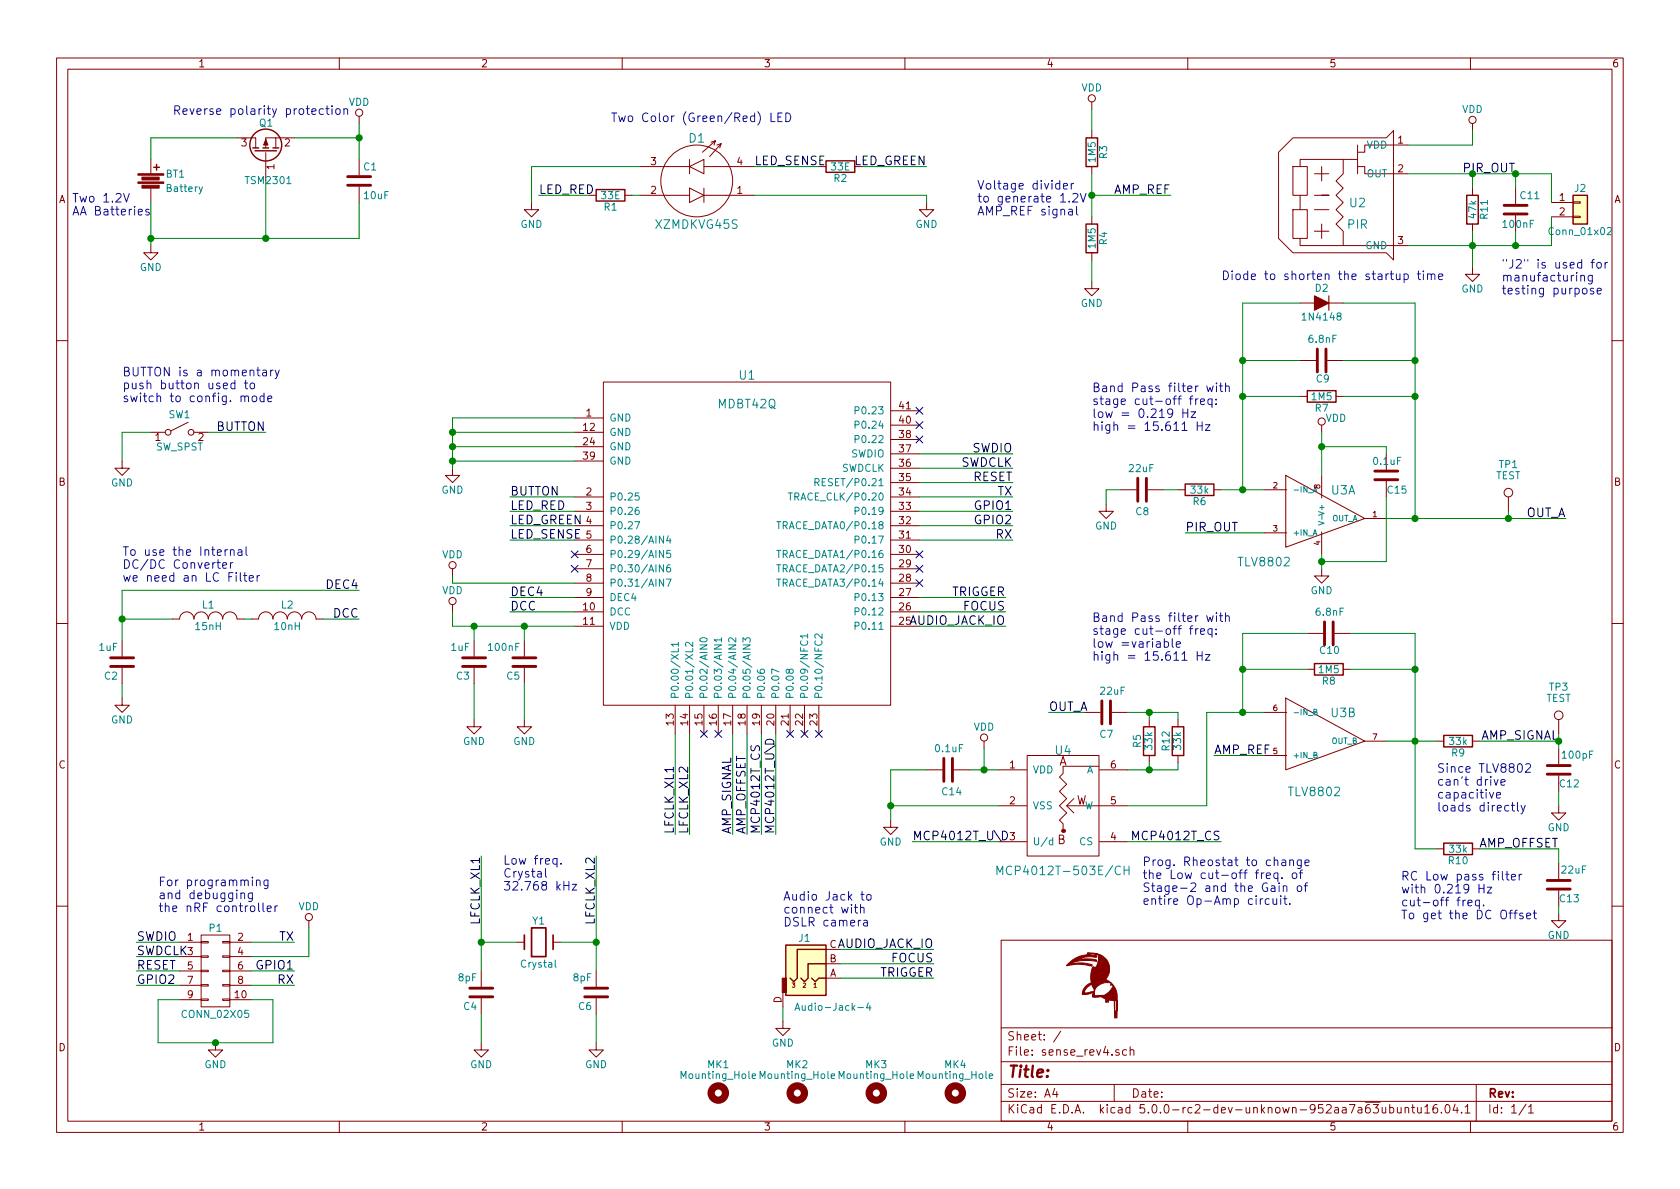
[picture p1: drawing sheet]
EESchema Schematic File Version 4
LIBS:sense_rev4-cache
EELAYER 26 0
EELAYER END
$Descr A4 11693 8268
encoding utf-8
Sheet 1 1
Title ""
Date ""
Rev ""
Comp ""
Comment1 ""
Comment2 ""
Comment3 ""
Comment4 ""
$EndDescr
$Comp
L sense_rev4-rescue:Battery-sense_rev3-sense_rev4-rescue-sense_rev4-rescue BT1
U 1 1
P 1050 1250
F 0 "BT1" H 1150 1300 50  0000 L CNN
F 1 "Battery" H 1150 1200 50  0000 L CNN
F 2 "Connectors_Molex:Molex_KK-6410-02_02x2.54mm_Straight" H 1050 1290 60  0001 C CNN
F 3 "" V 1050 1290 60  0000 C CNN
	1    1050 1250
	1    0    0    -1  
$EndComp
$Comp
L sense_rev4-rescue:Crystal-sense_rev3-sense_rev4-rescue-sense_rev4-rescue Y1
U 1 1
P 3750 6550
F 0 "Y1" H 3750 6700 50  0000 C CNN
F 1 "Crystal" H 3750 6400 50  0000 C CNN
F 2 "Crystals:Crystal_C38-LF_d3.0mm_l8.0mm_Horizontal" H 3750 6550 50  0001 C CNN
F 3 "" H 3750 6550 50  0000 C CNN
	1    3750 6550
	1    0    0    -1  
$EndComp
$Comp
L sense_rev4-rescue:LOGO-sense_rev3-sense_rev4-rescue-sense_rev4-rescue #G1
U 1 1
P 7600 6850
F 0 "#G1" H 7600 6652 60  0001 C CNN
F 1 "LOGO" H 7600 7048 60  0001 C CNN
F 2 "sense_rev3_fp:LOGO" H 7600 6850 60  0001 C CNN
F 3 "" H 7600 6850 60  0001 C CNN
	1    7600 6850
	1    0    0    -1  
$EndComp
$Comp
L sense_rev4-rescue:MDBT42Q-sense_rev3-sense_rev4-rescue-sense_rev4-rescue U1
U 1 1
P 5200 3550
F 0 "U1" H 5200 4500 60  0000 C CNN
F 1 "MDBT42Q" H 5200 4300 60  0000 C CNN
F 2 "sense_rev3_fp:mdbt42Q" H 5000 4650 60  0001 C CNN
F 3 "" H 5000 4650 60  0000 C CNN
	1    5200 3550
	1    0    0    -1  
$EndComp
$Comp
L sense_rev4-rescue:PIR-sense_rev3-sense_rev4-rescue-sense_rev4-rescue U2
U 1 1
P 9350 1350
F 0 "U2" H 9450 1300 60  0000 C CNN
F 1 "PIR" H 9450 1150 60  0000 C CNN
F 2 "sense_rev3_fp:PIR_TO5" H 9700 1350 60  0001 C CNN
F 3 "" H 9700 1350 60  0000 C CNN
	1    9350 1350
	1    0    0    -1  
$EndComp
$Comp
L sense_rev4-rescue:C-sense_rev3-sense_rev4-rescue-sense_rev4-rescue C1
U 1 1
P 2500 1250
F 0 "C1" H 2525 1350 50  0000 L CNN
F 1 "10uF" H 2525 1150 50  0000 L CNN
F 2 "Capacitors_SMD:C_0805_HandSoldering" H 2538 1100 30  0001 C CNN
F 3 "" H 2500 1250 60  0000 C CNN
	1    2500 1250
	1    0    0    -1  
$EndComp
$Comp
L sense_rev4-rescue:TLV8802-RESCUE-sense_rev4-sense_rev4-rescue-sense_rev4-rescue-sense_rev4-rescue U3
U 1 1
P 9150 3550
F 0 "U3" H 9350 3700 60  0000 C CNN
F 1 "TLV8802" H 8800 3200 60  0000 C CNN
F 2 "Housings_SSOP:SSOP-8_2.95x2.8mm_Pitch0.65mm" H 9250 3500 60  0001 C CNN
F 3 "" H 9250 3500 60  0001 C CNN
	1    9150 3550
	1    0    0    -1  
$EndComp
$Comp
L sense_rev4-rescue:TLV8802-RESCUE-sense_rev4-sense_rev4-rescue-sense_rev4-rescue-sense_rev4-rescue U3
U 2 1
P 9150 5100
F 0 "U3" H 9350 5250 60  0000 C CNN
F 1 "TLV8802" H 9150 4700 60  0000 C CNN
F 2 "Housings_SSOP:SSOP-8_2.95x2.8mm_Pitch0.65mm" H 9250 5050 60  0001 C CNN
F 3 "" H 9250 5050 60  0001 C CNN
	2    9150 5100
	1    0    0    -1  
$EndComp
$Comp
L sense_rev4-rescue:SW_SPST-sense_rev3-sense_rev4-rescue-sense_rev4-rescue SW1
U 1 1
P 1250 3000
F 0 "SW1" H 1250 3125 50  0000 C CNN
F 1 "SW_SPST" H 1250 2900 50  0000 C CNN
F 2 "Connectors_Molex:Molex_KK-6410-02_02x2.54mm_Straight" H 1250 3000 50  0001 C CNN
F 3 "" H 1250 3000 50  0001 C CNN
	1    1250 3000
	1    0    0    -1  
$EndComp
$Comp
L sense_rev4-rescue:Mounting_Hole-sense_rev3-sense_rev4-rescue-sense_rev4-rescue MK1
U 1 1
P 5000 7600
F 0 "MK1" H 5000 7800 50  0000 C CNN
F 1 "Mounting_Hole" H 5000 7725 50  0000 C CNN
F 2 "Mounting_Holes:MountingHole_3.2mm_M3" H 5000 7600 50  0001 C CNN
F 3 "" H 5000 7600 50  0001 C CNN
	1    5000 7600
	1    0    0    -1  
$EndComp
$Comp
L sense_rev4-rescue:VDD-sense_rev3-sense_rev4-rescue-sense_rev4-rescue #PWR01
U 1 1
P 7600 750
F 0 "#PWR01" H 7600 600 50  0001 C CNN
F 1 "VDD" H 7600 900 50  0000 C CNN
F 2 "" H 7600 750 60  0000 C CNN
F 3 "" H 7600 750 60  0000 C CNN
	1    7600 750 
	1    0    0    -1  
$EndComp
$Comp
L sense_rev4-rescue:GND-sense_rev3-sense_rev4-rescue-sense_rev4-rescue #PWR02
U 1 1
P 1050 1700
F 0 "#PWR02" H 1050 1450 50  0001 C CNN
F 1 "GND" H 1050 1550 50  0000 C CNN
F 2 "" H 1050 1700 60  0000 C CNN
F 3 "" H 1050 1700 60  0000 C CNN
	1    1050 1700
	1    0    0    -1  
$EndComp
$Comp
L sense_rev4-rescue:VDD-sense_rev3-sense_rev4-rescue-sense_rev4-rescue #PWR03
U 1 1
P 2500 850
F 0 "#PWR03" H 2500 700 50  0001 C CNN
F 1 "VDD" H 2500 1000 50  0000 C CNN
F 2 "" H 2500 850 60  0000 C CNN
F 3 "" H 2500 850 60  0000 C CNN
	1    2500 850 
	1    0    0    -1  
$EndComp
$Comp
L sense_rev4-rescue:CONN_02X05-sense_rev3-sense_rev4-rescue-sense_rev4-rescue P1
U 1 1
P 1500 6750
F 0 "P1" H 1500 7050 50  0000 C CNN
F 1 "CONN_02X05" H 1500 6450 50  0000 C CNN
F 2 "sense_rev3_fp:prog_connect" H 1500 5550 60  0001 C CNN
F 3 "" H 1500 5550 60  0000 C CNN
	1    1500 6750
	1    0    0    -1  
$EndComp
$Comp
L sense_rev4-rescue:R-sense_rev3-sense_rev4-rescue-sense_rev4-rescue R3
U 1 1
P 7600 1050
F 0 "R3" V 7680 1050 50  0000 C CNN
F 1 "1M5" V 7600 1050 50  0000 C CNN
F 2 "Resistors_SMD:R_0603_HandSoldering" H 7530 1050 30  0001 C CNN
F 3 "" H 7600 1050 30  0000 C CNN
	1    7600 1050
	1    0    0    -1  
$EndComp
$Comp
L sense_rev4-rescue:VDD-sense_rev3-sense_rev4-rescue-sense_rev4-rescue #PWR04
U 1 1
P 10250 900
F 0 "#PWR04" H 10250 750 50  0001 C CNN
F 1 "VDD" H 10250 1050 50  0000 C CNN
F 2 "" H 10250 900 60  0000 C CNN
F 3 "" H 10250 900 60  0000 C CNN
	1    10250 900 
	1    0    0    -1  
$EndComp
$Comp
L sense_rev4-rescue:GND-sense_rev3-sense_rev4-rescue-sense_rev4-rescue #PWR05
U 1 1
P 7600 1950
F 0 "#PWR05" H 7600 1700 50  0001 C CNN
F 1 "GND" H 7600 1800 50  0000 C CNN
F 2 "" H 7600 1950 60  0000 C CNN
F 3 "" H 7600 1950 60  0000 C CNN
	1    7600 1950
	1    0    0    -1  
$EndComp
$Comp
L sense_rev4-rescue:GND-sense_rev3-sense_rev4-rescue-sense_rev4-rescue #PWR06
U 1 1
P 10250 1850
F 0 "#PWR06" H 10250 1600 50  0001 C CNN
F 1 "GND" H 10250 1700 50  0000 C CNN
F 2 "" H 10250 1850 60  0000 C CNN
F 3 "" H 10250 1850 60  0000 C CNN
	1    10250 1850
	1    0    0    -1  
$EndComp
$Comp
L sense_rev4-rescue:GND-sense_rev3-sense_rev4-rescue-sense_rev4-rescue #PWR07
U 1 1
P 7700 3500
F 0 "#PWR07" H 7700 3250 50  0001 C CNN
F 1 "GND" H 7700 3350 50  0000 C CNN
F 2 "" H 7700 3500 60  0000 C CNN
F 3 "" H 7700 3500 60  0000 C CNN
	1    7700 3500
	1    0    0    -1  
$EndComp
$Comp
L sense_rev4-rescue:GND-sense_rev3-sense_rev4-rescue-sense_rev4-rescue #PWR08
U 1 1
P 10850 6350
F 0 "#PWR08" H 10850 6100 50  0001 C CNN
F 1 "GND" H 10850 6200 50  0000 C CNN
F 2 "" H 10850 6350 60  0000 C CNN
F 3 "" H 10850 6350 60  0000 C CNN
	1    10850 6350
	1    0    0    -1  
$EndComp
$Comp
L sense_rev4-rescue:Mounting_Hole-sense_rev3-sense_rev4-rescue-sense_rev4-rescue MK2
U 1 1
P 5550 7600
F 0 "MK2" H 5550 7800 50  0000 C CNN
F 1 "Mounting_Hole" H 5550 7725 50  0000 C CNN
F 2 "Mounting_Holes:MountingHole_3.2mm_M3" H 5550 7600 50  0001 C CNN
F 3 "" H 5550 7600 50  0001 C CNN
	1    5550 7600
	1    0    0    -1  
$EndComp
$Comp
L sense_rev4-rescue:Mounting_Hole-sense_rev3-sense_rev4-rescue-sense_rev4-rescue MK3
U 1 1
P 6100 7600
F 0 "MK3" H 6100 7800 50  0000 C CNN
F 1 "Mounting_Hole" H 6100 7725 50  0000 C CNN
F 2 "Mounting_Holes:MountingHole_3.2mm_M3" H 6100 7600 50  0001 C CNN
F 3 "" H 6100 7600 50  0001 C CNN
	1    6100 7600
	1    0    0    -1  
$EndComp
$Comp
L sense_rev4-rescue:Mounting_Hole-sense_rev3-sense_rev4-rescue-sense_rev4-rescue MK4
U 1 1
P 6650 7600
F 0 "MK4" H 6650 7800 50  0000 C CNN
F 1 "Mounting_Hole" H 6650 7725 50  0000 C CNN
F 2 "Mounting_Holes:MountingHole_3.2mm_M3" H 6650 7600 50  0001 C CNN
F 3 "" H 6650 7600 50  0001 C CNN
	1    6650 7600
	1    0    0    -1  
$EndComp
$Comp
L sense_rev4-rescue:INDUCTOR_SMALL-sense_rev3-sense_rev4-rescue-sense_rev4-rescue L2
U 1 1
P 2000 4300
F 0 "L2" H 2000 4400 50  0000 C CNN
F 1 "10nH" H 2000 4250 50  0000 C CNN
F 2 "Inductors_SMD:L_0603_HandSoldering" H 2000 4300 60  0001 C CNN
F 3 "" H 2000 4300 60  0000 C CNN
	1    2000 4300
	1    0    0    -1  
$EndComp
$Comp
L sense_rev4-rescue:GND-sense_rev3-sense_rev4-rescue-sense_rev4-rescue #PWR09
U 1 1
P 850 3200
F 0 "#PWR09" H 850 2950 50  0001 C CNN
F 1 "GND" H 850 3050 50  0000 C CNN
F 2 "" H 850 3200 60  0000 C CNN
F 3 "" H 850 3200 60  0000 C CNN
	1    850  3200
	1    0    0    -1  
$EndComp
$Comp
L sense_rev4-rescue:GND-sense_rev3-sense_rev4-rescue-sense_rev4-rescue #PWR010
U 1 1
P 3350 7250
F 0 "#PWR010" H 3350 7000 50  0001 C CNN
F 1 "GND" H 3350 7100 50  0000 C CNN
F 2 "" H 3350 7250 60  0000 C CNN
F 3 "" H 3350 7250 60  0000 C CNN
	1    3350 7250
	1    0    0    -1  
$EndComp
$Comp
L sense_rev4-rescue:GND-sense_rev3-sense_rev4-rescue-sense_rev4-rescue #PWR011
U 1 1
P 4150 7250
F 0 "#PWR011" H 4150 7000 50  0001 C CNN
F 1 "GND" H 4150 7100 50  0000 C CNN
F 2 "" H 4150 7250 60  0000 C CNN
F 3 "" H 4150 7250 60  0000 C CNN
	1    4150 7250
	1    0    0    -1  
$EndComp
$Comp
L sense_rev4-rescue:GND-sense_rev3-sense_rev4-rescue-sense_rev4-rescue #PWR012
U 1 1
P 1500 7250
F 0 "#PWR012" H 1500 7000 50  0001 C CNN
F 1 "GND" H 1500 7100 50  0000 C CNN
F 2 "" H 1500 7250 60  0000 C CNN
F 3 "" H 1500 7250 60  0000 C CNN
	1    1500 7250
	1    0    0    -1  
$EndComp
$Comp
L sense_rev4-rescue:GND-sense_rev3-sense_rev4-rescue-sense_rev4-rescue #PWR013
U 1 1
P 5450 7100
F 0 "#PWR013" H 5450 6850 50  0001 C CNN
F 1 "GND" H 5450 6950 50  0000 C CNN
F 2 "" H 5450 7100 60  0000 C CNN
F 3 "" H 5450 7100 60  0000 C CNN
	1    5450 7100
	1    0    0    -1  
$EndComp
$Comp
L sense_rev4-rescue:GND-sense_rev3-sense_rev4-rescue-sense_rev4-rescue #PWR014
U 1 1
P 850 4850
F 0 "#PWR014" H 850 4600 50  0001 C CNN
F 1 "GND" H 850 4700 50  0000 C CNN
F 2 "" H 850 4850 60  0000 C CNN
F 3 "" H 850 4850 60  0000 C CNN
	1    850  4850
	1    0    0    -1  
$EndComp
$Comp
L sense_rev4-rescue:GND-sense_rev3-sense_rev4-rescue-sense_rev4-rescue #PWR015
U 1 1
P 3300 5000
F 0 "#PWR015" H 3300 4750 50  0001 C CNN
F 1 "GND" H 3300 4850 50  0000 C CNN
F 2 "" H 3300 5000 60  0000 C CNN
F 3 "" H 3300 5000 60  0000 C CNN
	1    3300 5000
	1    0    0    -1  
$EndComp
$Comp
L sense_rev4-rescue:GND-sense_rev3-sense_rev4-rescue-sense_rev4-rescue #PWR016
U 1 1
P 3650 5000
F 0 "#PWR016" H 3650 4750 50  0001 C CNN
F 1 "GND" H 3650 4850 50  0000 C CNN
F 2 "" H 3650 5000 60  0000 C CNN
F 3 "" H 3650 5000 60  0000 C CNN
	1    3650 5000
	1    0    0    -1  
$EndComp
$Comp
L sense_rev4-rescue:VDD-sense_rev3-sense_rev4-rescue-sense_rev4-rescue #PWR017
U 1 1
P 9200 3000
F 0 "#PWR017" H 9200 2850 50  0001 C CNN
F 1 "VDD" H 9300 3100 50  0000 C CNN
F 2 "" H 9200 3000 60  0000 C CNN
F 3 "" H 9200 3000 60  0000 C CNN
	1    9200 3000
	1    0    0    -1  
$EndComp
$Comp
L sense_rev4-rescue:GND-sense_rev3-sense_rev4-rescue-sense_rev4-rescue #PWR018
U 1 1
P 9200 3950
F 0 "#PWR018" H 9200 3700 50  0001 C CNN
F 1 "GND" H 9200 3800 50  0000 C CNN
F 2 "" H 9200 3950 60  0000 C CNN
F 3 "" H 9200 3950 60  0000 C CNN
	1    9200 3950
	1    0    0    -1  
$EndComp
$Comp
L sense_rev4-rescue:GND-sense_rev3-sense_rev4-rescue-sense_rev4-rescue #PWR019
U 1 1
P 10850 5600
F 0 "#PWR019" H 10850 5350 50  0001 C CNN
F 1 "GND" H 10850 5450 50  0000 C CNN
F 2 "" H 10850 5600 60  0000 C CNN
F 3 "" H 10850 5600 60  0000 C CNN
	1    10850 5600
	1    0    0    -1  
$EndComp
$Comp
L Device:D_ALT D2
U 1 1
P 9200 2100
F 0 "D2" H 9200 2000 50  0000 C CNN
F 1 "1N4148" H 9200 2200 50  0000 C CNN
F 2 "Diodes_SMD:D_MicroMELF_Hadsoldering" H 9200 2100 50  0001 C CNN
F 3 "" H 9200 2100 50  0001 C CNN
	1    9200 2100
	-1   0    0    1   
$EndComp
$Comp
L sense_rev4-rescue:GND-sense_rev3-sense_rev4-rescue-sense_rev4-rescue #PWR020
U 1 1
P 3150 3250
F 0 "#PWR020" H 3150 3000 50  0001 C CNN
F 1 "GND" H 3150 3100 50  0000 C CNN
F 2 "" H 3150 3250 60  0000 C CNN
F 3 "" H 3150 3250 60  0000 C CNN
	1    3150 3250
	1    0    0    -1  
$EndComp
NoConn ~ 4000 3850
NoConn ~ 4900 5100
NoConn ~ 5000 5100
NoConn ~ 5600 5100
NoConn ~ 5700 5100
NoConn ~ 6400 3950
NoConn ~ 6400 3850
NoConn ~ 6400 2850
NoConn ~ 6400 2950
NoConn ~ 6400 3050
Text Label 3550 3450 0    60   ~ 0
BUTTON
Text Label 3550 3550 0    60   ~ 0
LED_RED
Text Label 3550 3650 0    60   ~ 0
LED_GREEN
Text Label 3550 3750 0    60   ~ 0
LED_SENSE
Text Label 3550 4150 0    60   ~ 0
DEC4
Text Label 3550 4250 0    60   ~ 0
DCC
Text Label 7000 4150 2    60   ~ 0
TRIGGER
Text Label 7000 4250 2    60   ~ 0
FOCUS
Text Label 7050 3150 2    60   ~ 0
SWDIO
Text Label 7050 3250 2    60   ~ 0
SWDCLK
Text Label 7050 3350 2    60   ~ 0
RESET
Text Label 7050 3750 2    60   ~ 0
RX
Text Label 7050 3450 2    60   ~ 0
TX
Text Label 7050 3550 2    60   ~ 0
GPIO1
Text Label 7050 3650 2    60   ~ 0
GPIO2
$Comp
L sense_rev4-rescue:VDD-sense_rev3-sense_rev4-rescue-sense_rev4-rescue #PWR021
U 1 1
P 3150 4250
F 0 "#PWR021" H 3150 4100 50  0001 C CNN
F 1 "VDD" H 3150 4400 50  0000 C CNN
F 2 "" H 3150 4250 60  0000 C CNN
F 3 "" H 3150 4250 60  0000 C CNN
	1    3150 4250
	1    0    0    -1  
$EndComp
Text Label 2500 4100 2    60   ~ 0
DEC4
Text Label 2500 4300 2    60   ~ 0
DCC
Text Label 4700 5800 1    60   ~ 0
LFCLK_XL1
Text Label 4800 5800 1    60   ~ 0
LFCLK_XL2
Text Label 5200 5800 1    60   ~ 0
AMP_OFFSET
Text Label 5100 5800 1    60   ~ 0
AMP_SIGNAL
NoConn ~ 4000 3950
Text Label 3350 5950 3    60   ~ 0
LFCLK_XL1
Text Label 4150 5950 3    60   ~ 0
LFCLK_XL2
Text Label 8150 1350 2    60   ~ 0
AMP_REF
Text Label 10900 3600 2    60   ~ 0
OUT_A
Text Label 7300 4950 0    60   ~ 0
OUT_A
Text Label 10550 1200 2    60   ~ 0
PIR_OUT
Text Label 8250 3700 0    60   ~ 0
PIR_OUT
Text Label 10850 5150 2    60   ~ 0
AMP_SIGNAL
Text Label 10850 5900 2    60   ~ 0
AMP_OFFSET
Text Label 1850 3000 2    60   ~ 0
BUTTON
Text Label 3750 1350 0    60   ~ 0
LED_RED
Text Label 6450 1150 2    60   ~ 0
LED_GREEN
$Comp
L sense_rev4-rescue:GND-sense_rev3-sense_rev4-rescue-sense_rev4-rescue #PWR022
U 1 1
P 3700 1400
F 0 "#PWR022" H 3700 1150 50  0001 C CNN
F 1 "GND" H 3700 1250 50  0000 C CNN
F 2 "" H 3700 1400 60  0000 C CNN
F 3 "" H 3700 1400 60  0000 C CNN
	1    3700 1400
	1    0    0    -1  
$EndComp
$Comp
L sense_rev4-rescue:GND-sense_rev3-sense_rev4-rescue-sense_rev4-rescue #PWR023
U 1 1
P 6450 1400
F 0 "#PWR023" H 6450 1150 50  0001 C CNN
F 1 "GND" H 6450 1250 50  0000 C CNN
F 2 "" H 6450 1400 60  0000 C CNN
F 3 "" H 6450 1400 60  0000 C CNN
	1    6450 1400
	1    0    0    -1  
$EndComp
Text Label 950  6550 0    60   ~ 0
SWDIO
Text Label 950  6650 0    60   ~ 0
SWDCLK
Text Label 950  6750 0    60   ~ 0
RESET
Text Label 2050 6850 2    60   ~ 0
RX
Text Label 2050 6550 2    60   ~ 0
TX
Text Label 2050 6750 2    60   ~ 0
GPIO1
Text Label 950  6850 0    60   ~ 0
GPIO2
$Comp
L sense_rev4-rescue:Audio-Jack-4-RESCUE-sense_rev4-sense_rev4-rescue-sense_rev4-rescue-sense_rev4-rescue J1
U 1 1
P 5650 6600
F 0 "J1" H 5600 6680 50  0000 C CNN
F 1 "Audio-Jack-4" H 5800 6200 50  0000 C CNN
F 2 "sense_rev3_fp:Molex_KK-6410-04_04x2.54mm_Straight" H 5900 6700 50  0001 C CNN
F 3 "" H 5900 6700 50  0001 C CNN
	1    5650 6600
	1    0    0    -1  
$EndComp
Text Label 5250 1150 0    60   ~ 0
LED_SENSE
$Comp
L sense_rev4-rescue:VDD-sense_rev3-sense_rev4-rescue-sense_rev4-rescue #PWR024
U 1 1
P 2150 6450
F 0 "#PWR024" H 2150 6300 50  0001 C CNN
F 1 "VDD" H 2150 6600 50  0000 C CNN
F 2 "" H 2150 6450 60  0000 C CNN
F 3 "" H 2150 6450 60  0000 C CNN
	1    2150 6450
	1    0    0    -1  
$EndComp
Text Label 6500 6600 2    60   ~ 0
AUDIO_JACK_IO
Text Label 6500 6700 2    60   ~ 0
FOCUS
Text Label 6500 6800 2    60   ~ 0
TRIGGER
$Comp
L sense_rev4-rescue:C-sense_rev3-sense_rev4-rescue-sense_rev4-rescue C11
U 1 1
P 10550 1450
F 0 "C11" H 10575 1550 50  0000 L CNN
F 1 "100nF" H 10450 1350 50  0000 L CNN
F 2 "Capacitors_SMD:C_0603_HandSoldering" H 10588 1300 30  0001 C CNN
F 3 "" H 10550 1450 60  0000 C CNN
	1    10550 1450
	1    0    0    -1  
$EndComp
Text Label 7000 4350 2    60   ~ 0
AUDIO_JACK_IO
$Comp
L sense_rev4-rescue:C-sense_rev3-sense_rev4-rescue-sense_rev4-rescue C9
U 1 1
P 9200 2500
F 0 "C9" V 9326 2456 50  0000 L CNN
F 1 "6.8nF" V 9050 2400 50  0000 L CNN
F 2 "Capacitors_SMD:C_0603_HandSoldering" H 9238 2350 30  0001 C CNN
F 3 "" H 9200 2500 60  0000 C CNN
	1    9200 2500
	0    1    1    0   
$EndComp
$Comp
L sense_rev4-rescue:C-sense_rev3-sense_rev4-rescue-sense_rev4-rescue C8
U 1 1
P 7950 3400
F 0 "C8" V 8100 3350 50  0000 L CNN
F 1 "22uF" V 7800 3300 50  0000 L CNN
F 2 "Capacitors_SMD:C_0805_HandSoldering" H 7988 3250 30  0001 C CNN
F 3 "" H 7950 3400 60  0000 C CNN
	1    7950 3400
	0    1    1    0   
$EndComp
$Comp
L sense_rev4-rescue:C-sense_rev3-sense_rev4-rescue-sense_rev4-rescue C10
U 1 1
P 9250 4400
F 0 "C10" V 9366 4330 50  0000 L CNN
F 1 "6.8nF" V 9100 4300 50  0000 L CNN
F 2 "Capacitors_SMD:C_0603_HandSoldering" H 9288 4250 30  0001 C CNN
F 3 "" H 9250 4400 60  0000 C CNN
	1    9250 4400
	0    1    1    0   
$EndComp
$Comp
L sense_rev4-rescue:C-sense_rev3-sense_rev4-rescue-sense_rev4-rescue C7
U 1 1
P 7700 4950
F 0 "C7" V 7850 4900 50  0000 L CNN
F 1 "22uF" V 7550 4900 50  0000 L CNN
F 2 "Capacitors_SMD:C_0805_HandSoldering" H 7738 4800 30  0001 C CNN
F 3 "" H 7700 4950 60  0000 C CNN
	1    7700 4950
	0    1    1    0   
$EndComp
$Comp
L sense_rev4-rescue:C-sense_rev3-sense_rev4-rescue-sense_rev4-rescue C13
U 1 1
P 10850 6150
F 0 "C13" H 10700 6250 50  0000 L CNN
F 1 "22uF" H 10650 6050 50  0000 L CNN
F 2 "Capacitors_SMD:C_0805_HandSoldering" H 10888 6000 30  0001 C CNN
F 3 "" H 10850 6150 60  0000 C CNN
	1    10850 6150
	-1   0    0    1   
$EndComp
$Comp
L sense_rev4-rescue:C-sense_rev3-sense_rev4-rescue-sense_rev4-rescue C12
U 1 1
P 10850 5350
F 0 "C12" H 10700 5450 50  0000 L CNN
F 1 "100pF" H 10600 5250 50  0000 L CNN
F 2 "Capacitors_SMD:C_0603_HandSoldering" H 10888 5200 30  0001 C CNN
F 3 "" H 10850 5350 60  0000 C CNN
	1    10850 5350
	-1   0    0    1   
$EndComp
$Comp
L sense_rev4-rescue:C-sense_rev3-sense_rev4-rescue-sense_rev4-rescue C6
U 1 1
P 4150 6900
F 0 "C6" H 4175 7000 50  0000 L CNN
F 1 "8pF" H 4175 6800 50  0000 L CNN
F 2 "Capacitors_SMD:C_0603_HandSoldering" H 4188 6750 30  0001 C CNN
F 3 "" H 4150 6900 60  0000 C CNN
	1    4150 6900
	-1   0    0    1   
$EndComp
$Comp
L sense_rev4-rescue:C-sense_rev3-sense_rev4-rescue-sense_rev4-rescue C4
U 1 1
P 3350 6900
F 0 "C4" H 3375 7000 50  0000 L CNN
F 1 "8pF" H 3375 6800 50  0000 L CNN
F 2 "Capacitors_SMD:C_0603_HandSoldering" H 3388 6750 30  0001 C CNN
F 3 "" H 3350 6900 60  0000 C CNN
	1    3350 6900
	-1   0    0    1   
$EndComp
$Comp
L sense_rev4-rescue:C-sense_rev3-sense_rev4-rescue-sense_rev4-rescue C3
U 1 1
P 3300 4600
F 0 "C3" H 3325 4700 50  0000 L CNN
F 1 "1uF" H 3325 4500 50  0000 L CNN
F 2 "Capacitors_SMD:C_0603_HandSoldering" H 3338 4450 30  0001 C CNN
F 3 "" H 3300 4600 60  0000 C CNN
	1    3300 4600
	-1   0    0    1   
$EndComp
$Comp
L sense_rev4-rescue:C-sense_rev3-sense_rev4-rescue-sense_rev4-rescue C5
U 1 1
P 3650 4600
F 0 "C5" H 3675 4700 50  0000 L CNN
F 1 "100nF" H 3675 4500 50  0000 L CNN
F 2 "Capacitors_SMD:C_0603_HandSoldering" H 3688 4450 30  0001 C CNN
F 3 "" H 3650 4600 60  0000 C CNN
	1    3650 4600
	-1   0    0    1   
$EndComp
$Comp
L sense_rev4-rescue:C-sense_rev3-sense_rev4-rescue-sense_rev4-rescue C2
U 1 1
P 850 4600
F 0 "C2" H 875 4700 50  0000 L CNN
F 1 "1uF" H 875 4500 50  0000 L CNN
F 2 "Capacitors_SMD:C_0603_HandSoldering" H 888 4450 30  0001 C CNN
F 3 "" H 850 4600 60  0000 C CNN
	1    850  4600
	-1   0    0    1   
$EndComp
$Comp
L sense_rev4-rescue:R-sense_rev3-sense_rev4-rescue-sense_rev4-rescue R4
U 1 1
P 7600 1650
F 0 "R4" V 7680 1650 50  0000 C CNN
F 1 "1M5" V 7600 1650 50  0000 C CNN
F 2 "Resistors_SMD:R_0603_HandSoldering" H 7530 1650 30  0001 C CNN
F 3 "" H 7600 1650 30  0000 C CNN
	1    7600 1650
	1    0    0    -1  
$EndComp
$Comp
L sense_rev4-rescue:R-sense_rev3-sense_rev4-rescue-sense_rev4-rescue R11
U 1 1
P 10250 1450
F 0 "R11" V 10330 1450 50  0000 C CNN
F 1 "47k" V 10250 1450 50  0000 C CNN
F 2 "Resistors_SMD:R_0603_HandSoldering" H 10180 1450 30  0001 C CNN
F 3 "" H 10250 1450 30  0000 C CNN
	1    10250 1450
	1    0    0    -1  
$EndComp
$Comp
L sense_rev4-rescue:R-sense_rev3-sense_rev4-rescue-sense_rev4-rescue R1
U 1 1
P 4250 1350
F 0 "R1" V 4330 1350 50  0000 C CNN
F 1 "33E" V 4250 1350 50  0000 C CNN
F 2 "Resistors_SMD:R_0603_HandSoldering" H 4180 1350 30  0001 C CNN
F 3 "" H 4250 1350 30  0000 C CNN
	1    4250 1350
	0    1    1    0   
$EndComp
$Comp
L sense_rev4-rescue:R-sense_rev3-sense_rev4-rescue-sense_rev4-rescue R2
U 1 1
P 5850 1150
F 0 "R2" V 5930 1150 50  0000 C CNN
F 1 "33E" V 5850 1150 50  0000 C CNN
F 2 "Resistors_SMD:R_0603_HandSoldering" H 5780 1150 30  0001 C CNN
F 3 "" H 5850 1150 30  0000 C CNN
	1    5850 1150
	0    1    1    0   
$EndComp
$Comp
L sense_rev4-rescue:R-sense_rev3-sense_rev4-rescue-sense_rev4-rescue R7
U 1 1
P 9200 2750
F 0 "R7" V 9280 2750 50  0000 C CNN
F 1 "1M5" V 9200 2750 50  0000 C CNN
F 2 "Resistors_SMD:R_0603_HandSoldering" H 9130 2750 30  0001 C CNN
F 3 "" H 9200 2750 30  0000 C CNN
	1    9200 2750
	0    1    1    0   
$EndComp
$Comp
L sense_rev4-rescue:R-sense_rev3-sense_rev4-rescue-sense_rev4-rescue R6
U 1 1
P 8350 3400
F 0 "R6" V 8430 3400 50  0000 C CNN
F 1 "33k" V 8350 3400 50  0000 C CNN
F 2 "Resistors_SMD:R_0603_HandSoldering" H 8280 3400 30  0001 C CNN
F 3 "" H 8350 3400 30  0000 C CNN
	1    8350 3400
	0    1    1    0   
$EndComp
$Comp
L sense_rev4-rescue:R-sense_rev3-sense_rev4-rescue-sense_rev4-rescue R8
U 1 1
P 9250 4650
F 0 "R8" V 9330 4650 50  0000 C CNN
F 1 "1M5" V 9250 4650 50  0000 C CNN
F 2 "Resistors_SMD:R_0603_HandSoldering" H 9180 4650 30  0001 C CNN
F 3 "" H 9250 4650 30  0000 C CNN
	1    9250 4650
	0    1    1    0   
$EndComp
$Comp
L sense_rev4-rescue:R-sense_rev3-sense_rev4-rescue-sense_rev4-rescue R9
U 1 1
P 10150 5150
F 0 "R9" V 10230 5150 50  0000 C CNN
F 1 "33k" V 10150 5150 50  0000 C CNN
F 2 "Resistors_SMD:R_0603_HandSoldering" H 10080 5150 30  0001 C CNN
F 3 "" H 10150 5150 30  0000 C CNN
	1    10150 5150
	0    1    1    0   
$EndComp
$Comp
L sense_rev4-rescue:R-sense_rev3-sense_rev4-rescue-sense_rev4-rescue R10
U 1 1
P 10150 5900
F 0 "R10" V 10230 5900 50  0000 C CNN
F 1 "33k" V 10150 5900 50  0000 C CNN
F 2 "Resistors_SMD:R_0603_HandSoldering" H 10080 5900 30  0001 C CNN
F 3 "" H 10150 5900 30  0000 C CNN
	1    10150 5900
	0    1    1    0   
$EndComp
$Comp
L sense_rev4-rescue:INDUCTOR_SMALL-sense_rev3-sense_rev4-rescue-sense_rev4-rescue L1
U 1 1
P 1450 4300
F 0 "L1" H 1450 4400 50  0000 C CNN
F 1 "15nH" H 1450 4250 50  0000 C CNN
F 2 "Inductors_SMD:L_0603_HandSoldering" H 1450 4300 60  0001 C CNN
F 3 "" H 1450 4300 60  0000 C CNN
	1    1450 4300
	1    0    0    -1  
$EndComp
$Comp
L sense_rev4-rescue:Q_PMOS_DGS-RESCUE-sense_rev4-sense_rev4-rescue-sense_rev4-rescue-sense_rev4-rescue Q1
U 1 1
P 1850 1050
F 0 "Q1" V 2050 1100 50  0000 R CNN
F 1 "TSM2301" V 1650 1200 50  0000 R CNN
F 2 "TO_SOT_Packages_SMD:SOT-23_Handsoldering" H 2050 1150 29  0001 C CNN
F 3 "" H 1850 1050 60  0000 C CNN
	1    1850 1050
	0    -1   -1   0   
$EndComp
$Comp
L sense_rev4-rescue:VDD-sense_rev3-sense_rev4-rescue-sense_rev4-rescue #PWR025
U 1 1
P 3150 4000
F 0 "#PWR025" H 3150 3850 50  0001 C CNN
F 1 "VDD" H 3150 4150 50  0000 C CNN
F 2 "" H 3150 4000 60  0000 C CNN
F 3 "" H 3150 4000 60  0000 C CNN
	1    3150 4000
	1    0    0    -1  
$EndComp
$Comp
L sense_rev4-rescue:MCP4012T-503E_CH-RESCUE-sense_rev4-sense_rev4-rescue-sense_rev4-rescue-sense_rev4-rescue U4
U 1 1
P 7400 5600
F 0 "U4" H 7400 5988 60  0000 C CNN
F 1 "MCP4012T-503E/CH" H 7400 5150 60  0000 C CNN
F 2 "TO_SOT_Packages_SMD:SOT-23-6_Handsoldering" H 7400 5600 60  0001 C CNN
F 3 "" H 7400 5600 60  0001 C CNN
	1    7400 5600
	1    0    0    -1  
$EndComp
Text Label 8450 5250 0    60   ~ 0
AMP_REF
$Comp
L sense_rev4-rescue:VDD-sense_rev3-sense_rev4-rescue-sense_rev4-rescue #PWR026
U 1 1
P 6850 5200
F 0 "#PWR026" H 6850 5050 50  0001 C CNN
F 1 "VDD" H 6850 5350 50  0000 C CNN
F 2 "" H 6850 5200 60  0000 C CNN
F 3 "" H 6850 5200 60  0000 C CNN
	1    6850 5200
	1    0    0    -1  
$EndComp
$Comp
L sense_rev4-rescue:R-sense_rev3-sense_rev4-rescue-sense_rev4-rescue R5
U 1 1
P 8000 5150
F 0 "R5" V 8080 5150 50  0000 C CNN
F 1 "33k" V 8000 5150 50  0000 C CNN
F 2 "Resistors_SMD:R_0603_HandSoldering" H 7930 5150 30  0001 C CNN
F 3 "" H 8000 5150 30  0000 C CNN
	1    8000 5150
	-1   0    0    1   
$EndComp
$Comp
L Connector_Specialized:Test_Point TP3
U 1 1
P 10850 5100
F 0 "TP3" H 10850 5400 50  0000 C BNN
F 1 "TEST" H 10850 5350 50  0000 C CNN
F 2 "Measurement_Points:Measurement_Point_Round-SMD-Pad_Small" H 10850 5100 50  0001 C CNN
F 3 "" H 10850 5100 50  0001 C CNN
	1    10850 5100
	1    0    0    -1  
$EndComp
$Comp
L Connector_Specialized:Test_Point TP1
U 1 1
P 10500 3550
F 0 "TP1" H 10500 3850 50  0000 C BNN
F 1 "TEST" H 10500 3800 50  0000 C CNN
F 2 "Measurement_Points:Measurement_Point_Round-SMD-Pad_Small" H 10500 3550 50  0001 C CNN
F 3 "" H 10500 3550 50  0001 C CNN
	1    10500 3550
	1    0    0    -1  
$EndComp
$Comp
L sense_rev4-rescue:GND-sense_rev3-sense_rev4-rescue-sense_rev4-rescue #PWR027
U 1 1
P 6200 5700
F 0 "#PWR027" H 6200 5450 50  0001 C CNN
F 1 "GND" H 6200 5550 50  0000 C CNN
F 2 "" H 6200 5700 60  0000 C CNN
F 3 "" H 6200 5700 60  0000 C CNN
	1    6200 5700
	1    0    0    -1  
$EndComp
Text Label 5300 5800 1    60   ~ 0
MCP4012T_CS
Text Label 5400 5800 1    60   ~ 0
MCP4012T_U\D
Text Label 8500 5850 2    60   ~ 0
MCP4012T_CS
Text Label 6350 5850 0    60   ~ 0
MCP4012T_U\D
$Comp
L sense_rev4-rescue:LED_GREEN_RED-RESCUE-sense_rev4-sense_rev4-rescue-sense_rev4-rescue-sense_rev4-rescue D1
U 1 1
P 4850 1250
F 0 "D1" H 4850 1550 60  0000 C CNN
F 1 "XZMDKVG45S" H 4850 950 60  0000 C CNN
F 2 "sense_rev3_fp:XZMDKVG45S(V4-X)" H 4850 1250 60  0001 C CNN
F 3 "" H 4850 1250 60  0001 C CNN
	1    4850 1250
	1    0    0    -1  
$EndComp
Wire Wire Line
	1050 1650 1850 1650
Wire Wire Line
	2500 1650 2500 1400
Wire Wire Line
	1050 1400 1050 1650
Wire Wire Line
	1850 1250 1850 1650
Connection ~ 1850 1650
Wire Wire Line
	1050 1100 1050 950 
Wire Wire Line
	1050 950  1650 950 
Wire Wire Line
	7600 750  7600 900 
Wire Wire Line
	7600 1200 7600 1350
Wire Wire Line
	9800 1200 10250 1200
Wire Wire Line
	10550 1700 10550 1600
Wire Wire Line
	10250 1600 10250 1700
Wire Wire Line
	10250 1300 10250 1200
Connection ~ 10250 1200
Wire Wire Line
	10250 900  10250 1000
Wire Wire Line
	10250 1000 9800 1000
Wire Wire Line
	1050 3000 850  3000
Wire Wire Line
	850  3000 850  3200
Wire Wire Line
	1450 3000 1850 3000
Wire Wire Line
	850  4100 850  4300
Wire Wire Line
	850  4300 1200 4300
Wire Wire Line
	850  4750 850  4850
Wire Wire Line
	850  4100 2500 4100
Connection ~ 850  4300
Wire Wire Line
	3150 4350 3300 4350
Wire Wire Line
	3300 4450 3300 4350
Connection ~ 3300 4350
Wire Wire Line
	3650 4450 3650 4350
Connection ~ 3650 4350
Wire Wire Line
	3300 4750 3300 5000
Wire Wire Line
	8100 3400 8200 3400
Wire Wire Line
	8500 3400 8650 3400
Wire Wire Line
	9650 3600 9850 3600
Wire Wire Line
	9200 3000 9200 3100
Wire Wire Line
	8650 2750 9050 2750
Wire Wire Line
	8650 2100 8650 2500
Connection ~ 8650 3400
Wire Wire Line
	9850 2750 9350 2750
Wire Wire Line
	9850 2100 9850 2500
Connection ~ 9850 3600
Wire Wire Line
	9350 2500 9850 2500
Connection ~ 9850 2750
Wire Wire Line
	9050 2500 8650 2500
Connection ~ 8650 2750
Wire Wire Line
	9650 5150 9850 5150
Wire Wire Line
	9100 4650 8650 4650
Wire Wire Line
	8650 4400 8650 4650
Connection ~ 8650 4950
Wire Wire Line
	9400 4650 9850 4650
Wire Wire Line
	9850 4400 9850 4650
Connection ~ 9850 5150
Wire Wire Line
	9100 4400 8650 4400
Connection ~ 8650 4650
Wire Wire Line
	9400 4400 9850 4400
Connection ~ 9850 4650
Wire Wire Line
	10300 5150 10850 5150
Wire Wire Line
	10850 5100 10850 5150
Wire Wire Line
	9850 5900 10000 5900
Wire Wire Line
	10300 5900 10850 5900
Wire Wire Line
	10850 5900 10850 6000
Wire Wire Line
	10850 6300 10850 6350
Wire Wire Line
	10850 5600 10850 5500
Wire Wire Line
	7300 4950 7550 4950
Wire Wire Line
	8250 3700 8800 3700
Wire Wire Line
	7600 1350 8150 1350
Connection ~ 7600 1350
Wire Wire Line
	3350 5950 3350 6550
Wire Wire Line
	3900 6550 4150 6550
Wire Wire Line
	4150 5950 4150 6550
Wire Wire Line
	3350 7050 3350 7250
Wire Wire Line
	4150 7050 4150 7250
Connection ~ 4150 6550
Wire Wire Line
	9050 2100 8650 2100
Connection ~ 8650 2500
Wire Wire Line
	9350 2100 9850 2100
Connection ~ 9850 2500
Wire Wire Line
	3600 6550 3350 6550
Connection ~ 3350 6550
Wire Wire Line
	3150 2900 3150 3000
Wire Wire Line
	3150 2900 4000 2900
Wire Wire Line
	4000 3000 3150 3000
Connection ~ 3150 3000
Wire Wire Line
	4000 3100 3150 3100
Connection ~ 3150 3100
Wire Wire Line
	4000 3200 3150 3200
Connection ~ 3150 3200
Wire Wire Line
	4000 3750 3550 3750
Wire Wire Line
	3550 4250 4000 4250
Wire Wire Line
	4700 5800 4700 5100
Wire Wire Line
	4800 5100 4800 5800
Wire Wire Line
	5200 5800 5200 5100
Wire Wire Line
	7000 4350 6400 4350
Wire Wire Line
	6400 4250 7000 4250
Wire Wire Line
	6400 3150 7050 3150
Wire Wire Line
	6400 3250 7050 3250
Wire Wire Line
	7050 3350 6400 3350
Wire Wire Line
	7050 3550 6400 3550
Wire Wire Line
	6400 3650 7050 3650
Wire Wire Line
	7050 3750 6400 3750
Wire Wire Line
	6450 1150 6000 1150
Wire Wire Line
	5700 1150 5250 1150
Wire Wire Line
	3750 1350 4100 1350
Wire Wire Line
	4400 1350 4450 1350
Wire Wire Line
	5250 1350 6450 1350
Wire Wire Line
	4450 1150 3700 1150
Wire Wire Line
	3700 1150 3700 1400
Wire Wire Line
	6450 1350 6450 1400
Wire Wire Line
	5450 7000 5450 7100
Wire Wire Line
	6500 6800 5850 6800
Wire Wire Line
	5850 6700 6500 6700
Wire Wire Line
	6500 6600 5850 6600
Wire Wire Line
	950  6550 1250 6550
Wire Wire Line
	1250 6750 950  6750
Wire Wire Line
	950  6850 1250 6850
Wire Wire Line
	1750 6850 2050 6850
Wire Wire Line
	7000 4150 6400 4150
Wire Wire Line
	9800 1700 10250 1700
Connection ~ 10250 1700
Wire Wire Line
	7600 1800 7600 1950
Wire Wire Line
	3150 4250 3150 4350
Wire Wire Line
	3650 4750 3650 5000
Wire Wire Line
	3150 4000 3150 4050
Wire Wire Line
	3150 4050 4000 4050
Wire Wire Line
	9200 3850 9200 3900
Wire Wire Line
	8450 5250 8800 5250
Wire Wire Line
	7850 5850 8500 5850
Wire Wire Line
	10500 3550 10500 3600
Connection ~ 10500 3600
Connection ~ 10850 5150
Wire Wire Line
	1750 4300 1700 4300
Wire Wire Line
	2500 4300 2250 4300
Wire Wire Line
	3550 4150 4000 4150
Wire Wire Line
	2500 850  2500 950 
Wire Wire Line
	2050 950  2500 950 
Connection ~ 2500 950 
Connection ~ 1050 1650
Wire Wire Line
	6350 5850 6950 5850
Wire Wire Line
	5300 5100 5300 5800
Wire Wire Line
	5400 5100 5400 5800
Wire Wire Line
	7700 3500 7700 3400
Wire Wire Line
	7700 3400 7800 3400
Wire Wire Line
	950  6650 1250 6650
Wire Wire Line
	2150 6450 2150 6650
Wire Wire Line
	5100 5100 5100 5800
NoConn ~ 5500 5100
Wire Wire Line
	3550 3450 4000 3450
$Comp
L sense_rev4-rescue:R-sense_rev3-sense_rev4-rescue-sense_rev4-rescue R12
U 1 1
P 8200 5150
F 0 "R12" V 8280 5150 50  0000 C CNN
F 1 "33k" V 8200 5150 50  0000 C CNN
F 2 "Resistors_SMD:R_0603_HandSoldering" H 8130 5150 30  0001 C CNN
F 3 "" H 8200 5150 30  0000 C CNN
	1    8200 5150
	-1   0    0    1   
$EndComp
Wire Wire Line
	7850 4950 8000 4950
Wire Wire Line
	8400 4950 8650 4950
$Comp
L Connector_Generic:Conn_01x02 J2
U 1 1
P 11000 1400
F 0 "J2" H 11000 1500 50  0000 C CNN
F 1 "Conn_01x02" H 11000 1200 50  0000 C CNN
F 2 "Pin_Headers:Pin_Header_Straight_1x02_Pitch2.54mm" H 11000 1400 50  0001 C CNN
F 3 "" H 11000 1400 50  0001 C CNN
	1    11000 1400
	1    0    0    -1  
$EndComp
Wire Wire Line
	10550 1200 10550 1300
Wire Wire Line
	10800 1200 10800 1400
Connection ~ 10550 1200
Wire Wire Line
	10800 1700 10800 1500
Connection ~ 10550 1700
Wire Wire Line
	8200 4950 8200 5000
Wire Wire Line
	8000 5000 8000 4950
Connection ~ 8000 4950
$Comp
L sense_rev4-rescue:C-sense_rev3-sense_rev4-rescue-sense_rev4-rescue C15
U 1 1
P 9650 3300
F 0 "C15" H 9650 3200 50  0000 L CNN
F 1 "0.1uF" H 9550 3400 50  0000 L CNN
F 2 "Capacitors_SMD:C_0603_HandSoldering" H 9688 3150 30  0001 C CNN
F 3 "" H 9650 3300 60  0000 C CNN
	1    9650 3300
	1    0    0    -1  
$EndComp
Wire Wire Line
	9650 3150 9650 3100
Wire Wire Line
	9650 3100 9200 3100
Connection ~ 9200 3100
Wire Wire Line
	9650 3450 9650 3900
Wire Wire Line
	9650 3900 9200 3900
Connection ~ 9200 3900
$Comp
L sense_rev4-rescue:C-sense_rev3-sense_rev4-rescue-sense_rev4-rescue C14
U 1 1
P 6600 5350
F 0 "C14" V 6750 5300 50  0000 L CNN
F 1 "0.1uF" V 6450 5250 50  0000 L CNN
F 2 "Capacitors_SMD:C_0603_HandSoldering" H 6638 5200 30  0001 C CNN
F 3 "" H 6600 5350 60  0000 C CNN
	1    6600 5350
	0    1    1    0   
$EndComp
Wire Wire Line
	6200 5350 6200 5600
Wire Wire Line
	6200 5600 6950 5600
Wire Wire Line
	6450 5350 6200 5350
Connection ~ 6200 5600
Wire Wire Line
	6750 5350 6850 5350
Wire Wire Line
	6850 5200 6850 5350
Connection ~ 6850 5350
Wire Wire Line
	2150 6650 1750 6650
Wire Wire Line
	2050 6550 1750 6550
Wire Wire Line
	1750 6750 2050 6750
Wire Wire Line
	1100 7250 1500 7250
Wire Wire Line
	1100 7250 1100 6950
Wire Wire Line
	1900 7250 1900 6950
Connection ~ 1500 7250
Wire Wire Line
	1100 6950 1250 6950
Wire Wire Line
	1900 6950 1750 6950
Wire Wire Line
	3550 3550 4000 3550
Wire Wire Line
	4000 3650 3550 3650
Wire Wire Line
	8400 5600 7850 5600
Wire Wire Line
	8400 4950 8400 5600
Wire Wire Line
	7850 5350 8000 5350
Wire Wire Line
	8200 5350 8200 5300
Wire Wire Line
	8000 5300 8000 5350
Connection ~ 8000 5350
NoConn ~ 6400 4050
Wire Wire Line
	6400 3450 7050 3450
Wire Wire Line
	1850 1650 2500 1650
Wire Wire Line
	10250 1200 10550 1200
Wire Wire Line
	850  4300 850  4450
Wire Wire Line
	3300 4350 3650 4350
Wire Wire Line
	3650 4350 4000 4350
Wire Wire Line
	8650 3400 8800 3400
Wire Wire Line
	9850 3600 10500 3600
Wire Wire Line
	9850 2750 9850 3600
Wire Wire Line
	8650 2750 8650 3400
Wire Wire Line
	8650 4950 8800 4950
Wire Wire Line
	9850 5150 10000 5150
Wire Wire Line
	9850 5150 9850 5900
Wire Wire Line
	8650 4650 8650 4950
Wire Wire Line
	9850 4650 9850 5150
Wire Wire Line
	7600 1350 7600 1500
Wire Wire Line
	4150 6550 4150 6750
Wire Wire Line
	8650 2500 8650 2750
Wire Wire Line
	9850 2500 9850 2750
Wire Wire Line
	3350 6550 3350 6750
Wire Wire Line
	3150 3000 3150 3100
Wire Wire Line
	3150 3100 3150 3200
Wire Wire Line
	3150 3200 3150 3250
Wire Wire Line
	10250 1700 10250 1850
Wire Wire Line
	10250 1700 10550 1700
Wire Wire Line
	10500 3600 10900 3600
Wire Wire Line
	10850 5150 10850 5200
Wire Wire Line
	2500 950  2500 1100
Wire Wire Line
	1050 1650 1050 1700
Wire Wire Line
	10550 1200 10800 1200
Wire Wire Line
	10550 1700 10800 1700
Wire Wire Line
	8000 4950 8200 4950
Wire Wire Line
	9200 3100 9200 3300
Wire Wire Line
	9200 3900 9200 3950
Wire Wire Line
	6200 5600 6200 5700
Wire Wire Line
	6850 5350 6950 5350
Wire Wire Line
	1500 7250 1900 7250
Wire Wire Line
	8000 5350 8200 5350
Text Notes 500  1500 0    60   ~ 0
Two 1.2V \nAA Batteries
Text Notes 1200 800  0    60   ~ 0
Reverse polarity protection
Text Notes 4250 850  0    60   ~ 0
Two Color (Green/Red) LED
Text Notes 6800 1500 0    60   ~ 0
Voltage divider \nto generate 1.2V \nAMP_REF signal
Text Notes 850  2800 0    60   ~ 0
BUTTON is a momentary \npush button used to \nswitch to config. mode
Text Notes 850  4050 0    60   ~ 0
To use the Internal \nDC/DC Converter \nwe need an LC Filter
Text Notes 1100 6350 0    60   ~ 0
For programming \nand debugging \nthe nRF controller
Text Notes 3500 6200 0    60   ~ 0
Low freq. \nCrystal\n32.768 kHz\n
Text Notes 5450 6450 0    60   ~ 0
Audio Jack to \nconnect with \nDSLR camera
Text Notes 8500 1950 0    60   ~ 0
Diode to shorten the startup time
Text Notes 10000 5650 0    60   ~ 0
Since TLV8802 \ncan't drive \ncapacitive \nloads directly
Text Notes 9750 6400 0    60   ~ 0
RC Low pass filter \nwith 0.219 Hz \ncut-off freq.\nTo get the DC Offset
Text Notes 7950 6300 0    60   ~ 0
Prog. Rheostat to change \nthe Low cut-off freq. of \nStage-2 and the Gain of \nentire Op-Amp circuit.
Text Notes 7600 3000 0    60   ~ 0
Band Pass filter with \nstage cut-off freq:\nlow = 0.219 Hz\nhigh = 15.611 Hz
Text Notes 7600 4600 0    60   ~ 0
Band Pass filter with \nstage cut-off freq:\nlow =variable\nhigh = 15.611 Hz
Text Notes 10450 2050 0    60   ~ 0
"J2" is used for \nmanufacturing \ntesting purpose
$EndSCHEMATC
